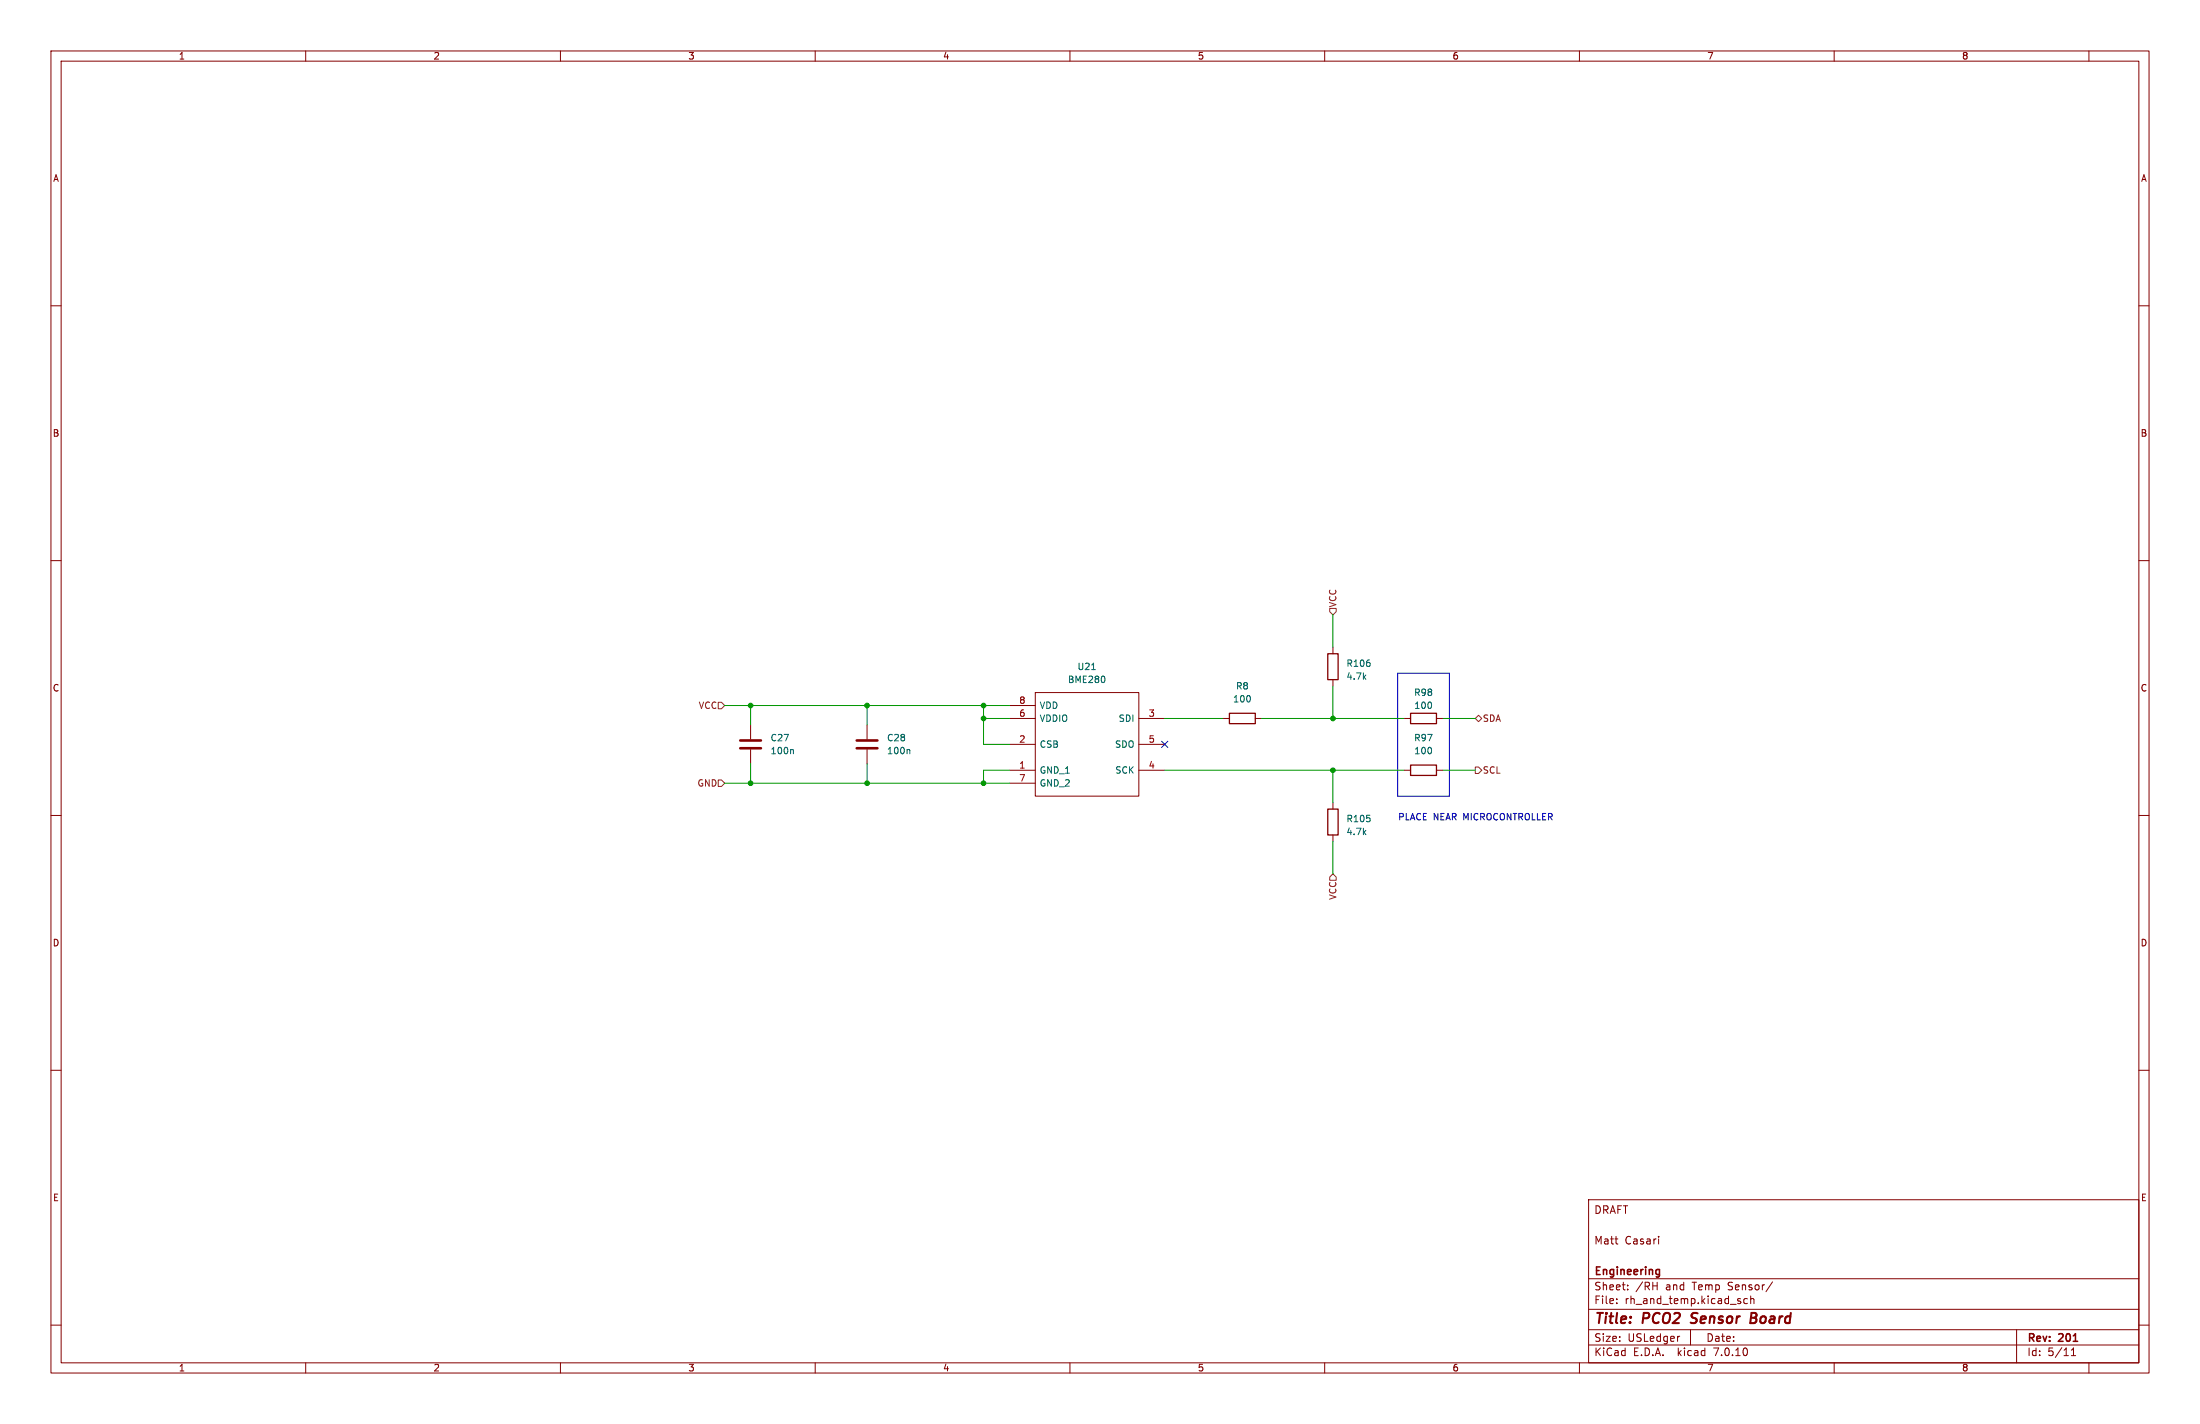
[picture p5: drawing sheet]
(kicad_sch (version 20230121) (generator eeschema)

 (paper "USLedger")

 (title_block
  (title "PCO2 Sensor Board")
  (rev "201")
  (company "Engineering")
  (comment 2 "Matt Casari")
  (comment 4 "DRAFT"))

 (lib_symbols
  (symbol "Device:C" (pin_numbers hide) (pin_names (offset 0.254)) (in_bom yes) (on_board yes)
   (property "Reference" "C" (at 0.635 2.54 0) (effects (font (size 1.27 1.27)) (justify left)))
   (property "Value" "C" (at 0.635 -2.54 0) (effects (font (size 1.27 1.27)) (justify left)))
   (property "Footprint" "" (at 0.9652 -3.81 0) (effects (font (size 1.27 1.27)) hide))
   (property "Datasheet" "~" (at 0 0 0) (effects (font (size 1.27 1.27)) hide))
   (symbol "C_0_1"
    (polyline (pts (xy -2.032 -0.762) (xy 2.032 -0.762)) (stroke (width 0.508) (type default)) (fill (type none)))
    (polyline (pts (xy -2.032 0.762) (xy 2.032 0.762)) (stroke (width 0.508) (type default)) (fill (type none))))
   (symbol "C_1_1"
    (pin passive line (at 0 3.81 270) (length 2.794) (name "~" (effects (font (size 1.27 1.27)))) (number "1" (effects (font (size 1.27 1.27)))))
    (pin passive line (at 0 -3.81 90) (length 2.794) (name "~" (effects (font (size 1.27 1.27)))) (number "2" (effects (font (size 1.27 1.27)))))))
  (symbol "Device:R" (pin_numbers hide) (pin_names (offset 0)) (in_bom yes) (on_board yes)
   (property "Reference" "R" (at 2.032 0 90) (effects (font (size 1.27 1.27))))
   (property "Value" "R" (at 0 0 90) (effects (font (size 1.27 1.27))))
   (property "Footprint" "" (at -1.778 0 90) (effects (font (size 1.27 1.27)) hide))
   (property "Datasheet" "~" (at 0 0 0) (effects (font (size 1.27 1.27)) hide))
   (symbol "R_0_1"
    (rectangle (start -1.016 -2.54) (end 1.016 2.54) (stroke (width 0.254) (type default)) (fill (type none))))
   (symbol "R_1_1"
    (pin passive line (at 0 3.81 270) (length 1.27) (name "~" (effects (font (size 1.27 1.27)))) (number "1" (effects (font (size 1.27 1.27)))))
    (pin passive line (at 0 -3.81 90) (length 1.27) (name "~" (effects (font (size 1.27 1.27)))) (number "2" (effects (font (size 1.27 1.27)))))))
  (symbol "pco2-sensor-board:BME280" (pin_names (offset 0.762)) (in_bom yes) (on_board yes)
   (property "Reference" "U" (at 26.67 7.62 0) (effects (font (size 1.27 1.27)) (justify left)))
   (property "Value" "BME280" (at 26.67 5.08 0) (effects (font (size 1.27 1.27)) (justify left)))
   (property "Footprint" "BME280" (at 26.67 2.54 0) (effects (font (size 1.27 1.27)) (justify left) hide))
   (property "Datasheet" "https://datasheet.datasheetarchive.com/originals/distributors/DKDS-24/462906.pdf" (at 26.67 0 0) (effects (font (size 1.27 1.27)) (justify left) hide))
   (symbol "BME280_0_0"
    (pin power_in line (at 0 -12.7 0) (length 5.08) (name "GND_1" (effects (font (size 1.27 1.27)))) (number "1" (effects (font (size 1.27 1.27)))))
    (pin input line (at 0 -7.62 0) (length 5.08) (name "CSB" (effects (font (size 1.27 1.27)))) (number "2" (effects (font (size 1.27 1.27)))))
    (pin passive line (at 30.48 -2.54 180) (length 5.08) (name "SDI" (effects (font (size 1.27 1.27)))) (number "3" (effects (font (size 1.27 1.27)))))
    (pin passive line (at 30.48 -12.7 180) (length 5.08) (name "SCK" (effects (font (size 1.27 1.27)))) (number "4" (effects (font (size 1.27 1.27)))))
    (pin passive line (at 30.48 -7.62 180) (length 5.08) (name "SDO" (effects (font (size 1.27 1.27)))) (number "5" (effects (font (size 1.27 1.27)))))
    (pin power_in line (at 0 -2.54 0) (length 5.08) (name "VDDIO" (effects (font (size 1.27 1.27)))) (number "6" (effects (font (size 1.27 1.27)))))
    (pin power_in line (at 0 -15.24 0) (length 5.08) (name "GND_2" (effects (font (size 1.27 1.27)))) (number "7" (effects (font (size 1.27 1.27)))))
    (pin power_in line (at 0 0 0) (length 5.08) (name "VDD" (effects (font (size 1.27 1.27)))) (number "8" (effects (font (size 1.27 1.27))))))
   (symbol "BME280_0_1"
    (polyline (pts (xy 5.08 2.54) (xy 25.4 2.54) (xy 25.4 -17.78) (xy 5.08 -17.78) (xy 5.08 2.54)) (stroke (width 0.1524) (type default)) (fill (type none))))))

 (junction (at 170.18 153.67) (diameter 0) (color 0 0 0 0))
 (junction (at 261.62 140.97) (diameter 0) (color 0 0 0 0))
 (junction (at 170.18 138.43) (diameter 0) (color 0 0 0 0))
 (junction (at 261.62 151.13) (diameter 0) (color 0 0 0 0))
 (junction (at 147.32 153.67) (diameter 0) (color 0 0 0 0))
 (junction (at 147.32 138.43) (diameter 0) (color 0 0 0 0))
 (junction (at 193.04 138.43) (diameter 0) (color 0 0 0 0))
 (junction (at 193.04 140.97) (diameter 0) (color 0 0 0 0))
 (junction (at 193.04 153.67) (diameter 0) (color 0 0 0 0))

 (no_connect (at 228.6 146.05))

 (wire (pts (xy 170.18 138.43) (xy 193.04 138.43)) (stroke (width 0) (type default)))
 (wire (pts (xy 283.21 140.97) (xy 289.56 140.97)) (stroke (width 0) (type default)))
 (polyline (pts (xy 284.48 132.08) (xy 284.48 156.21)) (stroke (width 0) (type default)))

 (wire (pts (xy 261.62 140.97) (xy 275.59 140.97)) (stroke (width 0) (type default)))
 (wire (pts (xy 228.6 140.97) (xy 240.03 140.97)) (stroke (width 0) (type default)))
 (wire (pts (xy 261.62 151.13) (xy 275.59 151.13)) (stroke (width 0) (type default)))
 (wire (pts (xy 198.12 140.97) (xy 193.04 140.97)) (stroke (width 0) (type default)))
 (wire (pts (xy 198.12 151.13) (xy 193.04 151.13)) (stroke (width 0) (type default)))
 (wire (pts (xy 193.04 146.05) (xy 193.04 140.97)) (stroke (width 0) (type default)))
 (wire (pts (xy 147.32 138.43) (xy 170.18 138.43)) (stroke (width 0) (type default)))
 (wire (pts (xy 147.32 138.43) (xy 147.32 142.24)) (stroke (width 0) (type default)))
 (polyline (pts (xy 284.48 156.21) (xy 274.32 156.21)) (stroke (width 0) (type default)))

 (wire (pts (xy 142.24 153.67) (xy 147.32 153.67)) (stroke (width 0) (type default)))
 (wire (pts (xy 170.18 153.67) (xy 193.04 153.67)) (stroke (width 0) (type default)))
 (wire (pts (xy 170.18 138.43) (xy 170.18 142.24)) (stroke (width 0) (type default)))
 (wire (pts (xy 193.04 138.43) (xy 198.12 138.43)) (stroke (width 0) (type default)))
 (wire (pts (xy 283.21 151.13) (xy 289.56 151.13)) (stroke (width 0) (type default)))
 (wire (pts (xy 142.24 138.43) (xy 147.32 138.43)) (stroke (width 0) (type default)))
 (wire (pts (xy 247.65 140.97) (xy 261.62 140.97)) (stroke (width 0) (type default)))
 (wire (pts (xy 261.62 134.62) (xy 261.62 140.97)) (stroke (width 0) (type default)))
 (wire (pts (xy 193.04 153.67) (xy 198.12 153.67)) (stroke (width 0) (type default)))
 (wire (pts (xy 228.6 151.13) (xy 261.62 151.13)) (stroke (width 0) (type default)))
 (wire (pts (xy 261.62 165.1) (xy 261.62 171.45)) (stroke (width 0) (type default)))
 (wire (pts (xy 193.04 151.13) (xy 193.04 153.67)) (stroke (width 0) (type default)))
 (polyline (pts (xy 274.32 132.08) (xy 274.32 156.21)) (stroke (width 0) (type default)))

 (wire (pts (xy 261.62 120.65) (xy 261.62 127)) (stroke (width 0) (type default)))
 (wire (pts (xy 147.32 153.67) (xy 170.18 153.67)) (stroke (width 0) (type default)))
 (wire (pts (xy 170.18 149.86) (xy 170.18 153.67)) (stroke (width 0) (type default)))
 (polyline (pts (xy 274.32 132.08) (xy 284.48 132.08)) (stroke (width 0) (type default)))

 (wire (pts (xy 261.62 151.13) (xy 261.62 157.48)) (stroke (width 0) (type default)))
 (wire (pts (xy 198.12 146.05) (xy 193.04 146.05)) (stroke (width 0) (type default)))
 (wire (pts (xy 147.32 149.86) (xy 147.32 153.67)) (stroke (width 0) (type default)))
 (wire (pts (xy 193.04 140.97) (xy 193.04 138.43)) (stroke (width 0) (type default)))

 (text "PLACE NEAR MICROCONTROLLER" (at 274.32 161.29 0) (effects (font (size 1.27 1.27)) (justify left bottom)))

 (hierarchical_label "VCC" (shape input) (at 261.62 120.65 90) (fields_autoplaced) (effects (font (size 1.27 1.27)) (justify left)))
 (hierarchical_label "GND" (shape input) (at 142.24 153.67 180) (fields_autoplaced) (effects (font (size 1.27 1.27)) (justify right)))
 (hierarchical_label "VCC" (shape input) (at 142.24 138.43 180) (fields_autoplaced) (effects (font (size 1.27 1.27)) (justify right)))
 (hierarchical_label "VCC" (shape input) (at 261.62 171.45 270) (fields_autoplaced) (effects (font (size 1.27 1.27)) (justify right)))
 (hierarchical_label "SDA" (shape bidirectional) (at 289.56 140.97 0) (fields_autoplaced) (effects (font (size 1.27 1.27)) (justify left)))
 (hierarchical_label "SCL" (shape output) (at 289.56 151.13 0) (fields_autoplaced) (effects (font (size 1.27 1.27)) (justify left)))

 (symbol (lib_id "Device:R") (at 279.4 140.97 90) (unit 1) (in_bom yes) (on_board yes) (dnp no) (fields_autoplaced)
  (property "Reference" "R98" (at 279.4 135.89 90) (effects (font (size 1.27 1.27))))
  (property "Value" "100" (at 279.4 138.43 90) (effects (font (size 1.27 1.27))))
  (property "Footprint" "Resistor_SMD:R_0805_2012Metric" (at 279.4 142.748 90) (effects (font (size 1.27 1.27)) hide))
  (property "Datasheet" "~" (at 279.4 140.97 0) (effects (font (size 1.27 1.27)) hide))
  (property "MPN" "CRCW0805100RFKEAC" (at 279.4 140.97 90) (effects (font (size 1.27 1.27)) hide)) (pin "1") (pin "2"))

 (symbol (lib_id "pco2-sensor-board:BME280") (at 198.12 138.43 0) (unit 1) (in_bom yes) (on_board yes) (dnp no)
  (property "Reference" "U21" (at 213.36 130.81 0) (effects (font (size 1.27 1.27))))
  (property "Value" "BME280" (at 213.36 133.35 0) (effects (font (size 1.27 1.27))))
  (property "Footprint" "pco2-sensor-board:BME280" (at 224.79 135.89 0) (effects (font (size 1.27 1.27)) (justify left) hide))
  (property "Datasheet" "https://datasheet.datasheetarchive.com/originals/distributors/DKDS-24/462906.pdf" (at 224.79 138.43 0) (effects (font (size 1.27 1.27)) (justify left) hide))
  (property "MPN" "BME280" (at 198.12 138.43 0) (effects (font (size 1.27 1.27)) hide)) (pin "1") (pin "2") (pin "3") (pin "4") (pin "5") (pin "6") (pin "7") (pin "8"))

 (symbol (lib_id "Device:C") (at 147.32 146.05 0) (unit 1) (in_bom yes) (on_board yes) (dnp no) (fields_autoplaced)
  (property "Reference" "C27" (at 151.13 144.7799 0) (effects (font (size 1.27 1.27)) (justify left)))
  (property "Value" "100n" (at 151.13 147.3199 0) (effects (font (size 1.27 1.27)) (justify left)))
  (property "Footprint" "Capacitor_SMD:C_0603_1608Metric" (at 148.2852 149.86 0) (effects (font (size 1.27 1.27)) hide))
  (property "Datasheet" "~" (at 147.32 146.05 0) (effects (font (size 1.27 1.27)) hide))
  (property "MPN" "C0603C104K5RACTU" (at 147.32 146.05 0) (effects (font (size 1.27 1.27)) hide)) (pin "1") (pin "2"))

 (symbol (lib_id "Device:R") (at 261.62 130.81 0) (unit 1) (in_bom yes) (on_board yes) (dnp no) (fields_autoplaced)
  (property "Reference" "R106" (at 264.16 130.175 0) (effects (font (size 1.27 1.27)) (justify left)))
  (property "Value" "4.7k" (at 264.16 132.715 0) (effects (font (size 1.27 1.27)) (justify left)))
  (property "Footprint" "Resistor_SMD:R_0805_2012Metric" (at 259.842 130.81 90) (effects (font (size 1.27 1.27)) hide))
  (property "Datasheet" "~" (at 261.62 130.81 0) (effects (font (size 1.27 1.27)) hide))
  (property "MPN" "CRCW08054K70FKEAC" (at 261.62 130.81 0) (effects (font (size 1.27 1.27)) hide)) (pin "1") (pin "2"))

 (symbol (lib_id "Device:R") (at 279.4 151.13 270) (unit 1) (in_bom yes) (on_board yes) (dnp no)
  (property "Reference" "R97" (at 279.4 144.78 90) (effects (font (size 1.27 1.27))))
  (property "Value" "100" (at 279.4 147.32 90) (effects (font (size 1.27 1.27))))
  (property "Footprint" "Resistor_SMD:R_0805_2012Metric" (at 279.4 149.352 90) (effects (font (size 1.27 1.27)) hide))
  (property "Datasheet" "~" (at 279.4 151.13 0) (effects (font (size 1.27 1.27)) hide))
  (property "MPN" "CRCW0805100RFKEAC" (at 279.4 151.13 90) (effects (font (size 1.27 1.27)) hide)) (pin "1") (pin "2"))

 (symbol (lib_id "Device:C") (at 170.18 146.05 0) (unit 1) (in_bom yes) (on_board yes) (dnp no) (fields_autoplaced)
  (property "Reference" "C28" (at 173.99 144.7799 0) (effects (font (size 1.27 1.27)) (justify left)))
  (property "Value" "100n" (at 173.99 147.3199 0) (effects (font (size 1.27 1.27)) (justify left)))
  (property "Footprint" "Capacitor_SMD:C_0603_1608Metric" (at 171.1452 149.86 0) (effects (font (size 1.27 1.27)) hide))
  (property "Datasheet" "~" (at 170.18 146.05 0) (effects (font (size 1.27 1.27)) hide))
  (property "MPN" "C0603C104K5RACTU" (at 170.18 146.05 0) (effects (font (size 1.27 1.27)) hide)) (pin "1") (pin "2"))

 (symbol (lib_id "Device:R") (at 243.84 140.97 90) (unit 1) (in_bom yes) (on_board yes) (dnp no) (fields_autoplaced)
  (property "Reference" "R8" (at 243.84 134.62 90) (effects (font (size 1.27 1.27))))
  (property "Value" "100" (at 243.84 137.16 90) (effects (font (size 1.27 1.27))))
  (property "Footprint" "Resistor_SMD:R_0805_2012Metric" (at 243.84 142.748 90) (effects (font (size 1.27 1.27)) hide))
  (property "Datasheet" "~" (at 243.84 140.97 0) (effects (font (size 1.27 1.27)) hide))
  (property "MPN" "CRCW0805100RFKEAC" (at 243.84 140.97 90) (effects (font (size 1.27 1.27)) hide)) (pin "1") (pin "2"))

 (symbol (lib_id "Device:R") (at 261.62 161.29 0) (unit 1) (in_bom yes) (on_board yes) (dnp no) (fields_autoplaced)
  (property "Reference" "R105" (at 264.16 160.655 0) (effects (font (size 1.27 1.27)) (justify left)))
  (property "Value" "4.7k" (at 264.16 163.195 0) (effects (font (size 1.27 1.27)) (justify left)))
  (property "Footprint" "Resistor_SMD:R_0805_2012Metric" (at 259.842 161.29 90) (effects (font (size 1.27 1.27)) hide))
  (property "Datasheet" "~" (at 261.62 161.29 0) (effects (font (size 1.27 1.27)) hide))
  (property "MPN" "CRCW08054K70FKEAC" (at 261.62 161.29 0) (effects (font (size 1.27 1.27)) hide)) (pin "1") (pin "2")))
